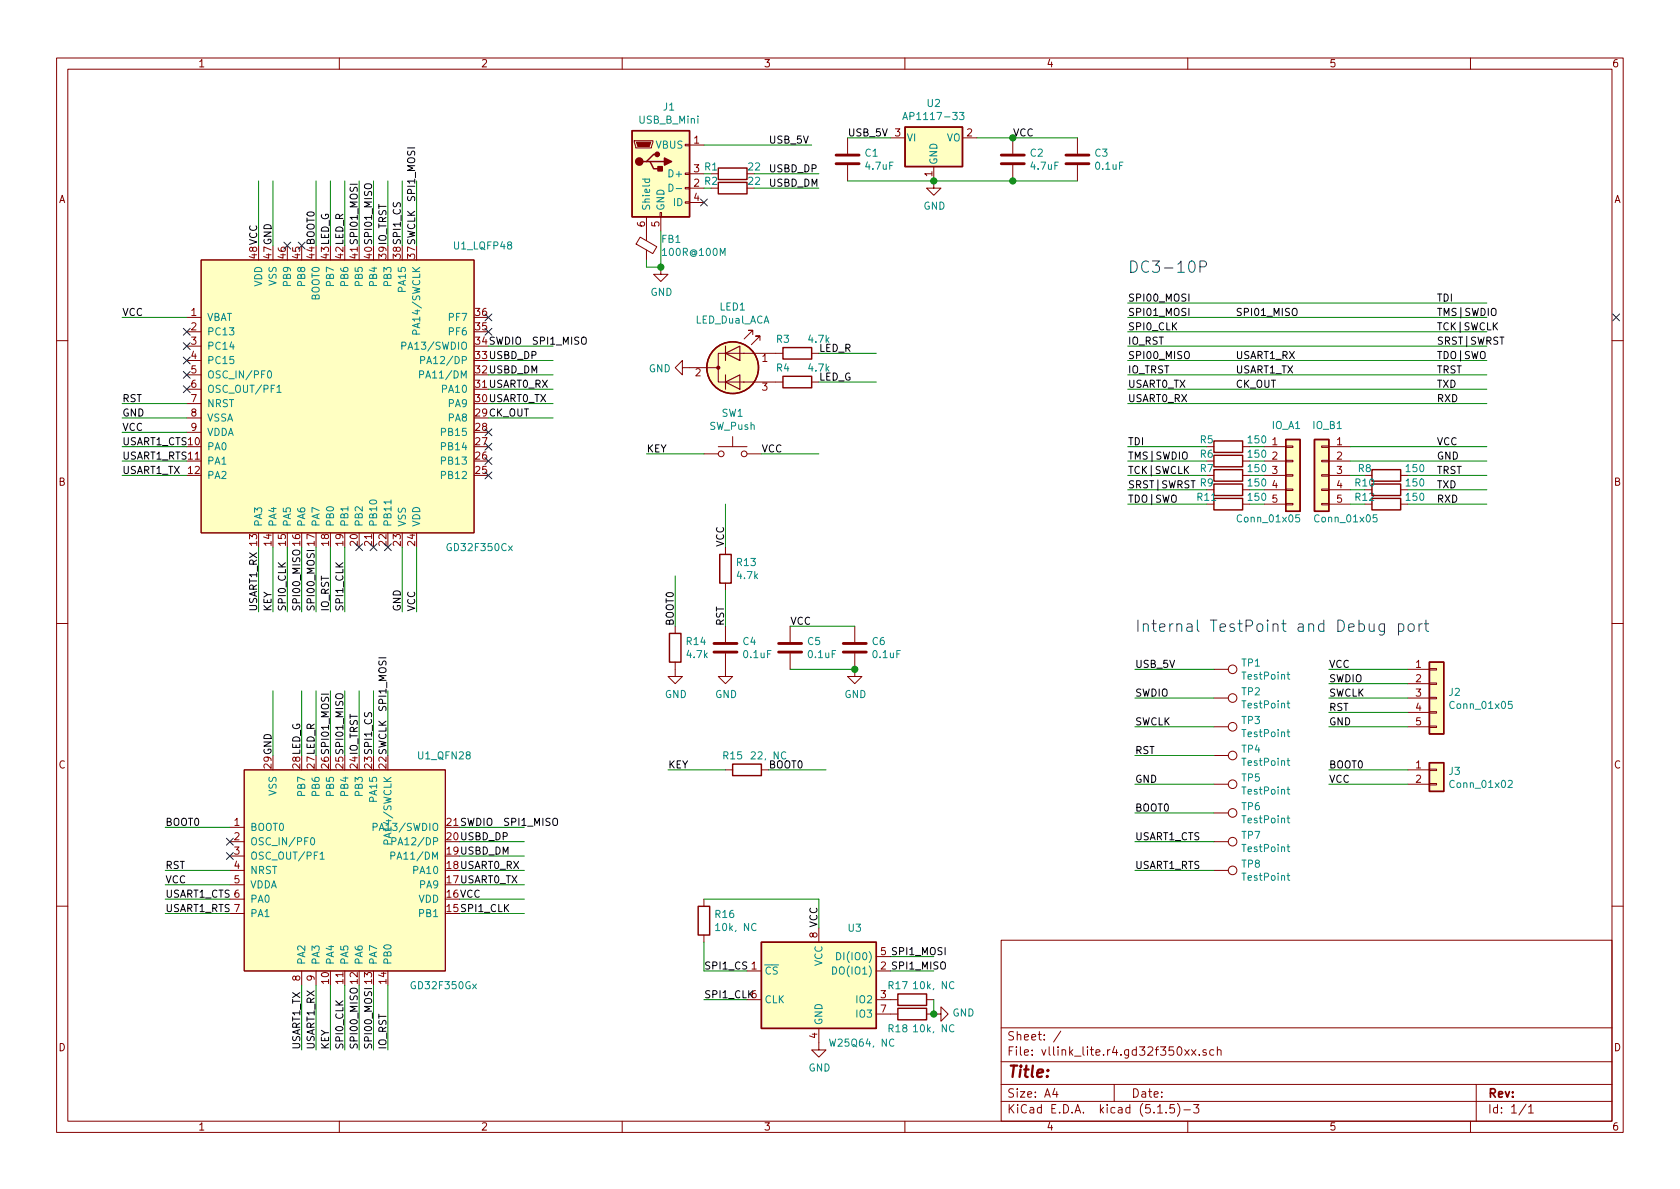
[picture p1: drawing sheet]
EESchema Schematic File Version 4
EELAYER 30 0
EELAYER END
$Descr A4 11693 8268
encoding utf-8
Sheet 1 1
Title ""
Date ""
Rev ""
Comp ""
Comment1 ""
Comment2 ""
Comment3 ""
Comment4 ""
$EndDescr
Wire Wire Line
	2700 6850 2700 7300
Wire Wire Line
	2100 4800 2100 5250
Wire Wire Line
	2200 4800 2200 5250
Wire Wire Line
	2300 4800 2300 5250
Wire Wire Line
	2400 4800 2400 5250
Wire Wire Line
	1900 4800 1900 5250
Wire Wire Line
	2500 4800 2500 5250
Wire Wire Line
	3650 5850 3200 5850
Wire Wire Line
	3650 5950 3200 5950
Wire Wire Line
	3650 6050 3200 6050
Wire Wire Line
	3650 6150 3200 6150
Wire Wire Line
	3650 6250 3200 6250
Wire Wire Line
	3650 6350 3200 6350
Text Label 1150 5750 0    50   ~ 0
BOOT0
Text Label 1150 6050 0    50   ~ 0
RST
Text Label 1150 6150 0    50   ~ 0
VCC
Text Label 2200 7300 1    50   ~ 0
USART1_RX
Wire Wire Line
	1600 6250 1150 6250
Wire Wire Line
	1600 6150 1150 6150
Wire Wire Line
	1600 6050 1150 6050
Wire Wire Line
	2600 6850 2600 7300
Wire Wire Line
	2500 6850 2500 7300
Wire Wire Line
	2400 6850 2400 7300
Wire Wire Line
	2200 6850 2200 7300
Wire Wire Line
	1600 5750 1150 5750
Text Label 2400 7300 1    50   ~ 0
SPI0_CLK
Text Label 2500 7300 1    50   ~ 0
SPI00_MISO
Text Label 2600 7300 1    50   ~ 0
SPI00_MOSI
Text Label 2700 7300 1    50   ~ 0
IO_RST
Text Label 3200 6350 0    50   ~ 0
SPI1_CLK
Text Label 3200 6250 0    50   ~ 0
VCC
Text Label 3200 6150 0    50   ~ 0
USART0_TX
Text Label 3200 6050 0    50   ~ 0
USART0_RX
Text Label 3200 5950 0    50   ~ 0
USBD_DM
Text Label 3200 5850 0    50   ~ 0
USBD_DP
Text Label 3200 5750 0    50   ~ 0
SWDIO
Text Label 2700 5250 1    50   ~ 0
SWCLK
Text Label 2500 5250 1    50   ~ 0
IO_TRST
Text Label 2400 5250 1    50   ~ 0
SPI01_MISO
Text Label 2300 5250 1    50   ~ 0
SPI01_MOSI
Text Label 2200 5250 1    50   ~ 0
LED_R
Text Label 2100 5250 1    50   ~ 0
LED_G
Text Label 1900 5250 1    50   ~ 0
GND
Text Label 3500 5750 0    50   ~ 0
SPI1_MISO
Wire Wire Line
	3650 5750 3200 5750
Text Label 2700 4950 1    50   ~ 0
SPI1_MOSI
Wire Wire Line
	2700 4800 2700 5250
Wire Wire Line
	2100 6850 2100 7300
Text Label 2100 7300 1    50   ~ 0
USART1_TX
Wire Wire Line
	5700 6450 5700 6250
$Comp
L power:GND #PWR08
U 1 1
P 5700 7250
F 0 "#PWR08" H 5700 7000 50  0001 C CNN
F 1 "GND" H 5705 7077 50  0000 C CNN
F 2 "" H 5700 7250 50  0001 C CNN
F 3 "" H 5700 7250 50  0001 C CNN
	1    5700 7250
	1    0    0    -1  
$EndComp
Text Label 5700 6450 1    50   ~ 0
VCC
Wire Wire Line
	5200 6950 4900 6950
Wire Wire Line
	6500 6650 6200 6650
Wire Wire Line
	6500 6750 6200 6750
Text Label 4900 6950 0    50   ~ 0
SPI1_CLK
$Comp
L Device:R R16
U 1 1
P 4900 6400
F 0 "R16" H 4970 6446 50  0000 L CNN
F 1 "10k, NC" H 4970 6355 50  0000 L CNN
F 2 "Resistor_SMD:R_0603_1608Metric" V 4830 6400 50  0001 C CNN
F 3 "~" H 4900 6400 50  0001 C CNN
	1    4900 6400
	1    0    0    -1  
$EndComp
Wire Wire Line
	4900 6550 4900 6750
Wire Wire Line
	4900 6750 5200 6750
Wire Wire Line
	4900 6250 5700 6250
Text Label 6200 6750 0    50   ~ 0
SPI1_MISO
Text Label 6200 6650 0    50   ~ 0
SPI1_MOSI
Text Label 2200 1700 1    50   ~ 0
BOOT0
Text Label 850  2800 0    50   ~ 0
RST
Text Label 850  3000 0    50   ~ 0
VCC
Wire Wire Line
	1300 3000 850  3000
Wire Wire Line
	1300 2800 850  2800
Wire Wire Line
	2300 1250 2300 1700
Wire Wire Line
	2400 1250 2400 1700
Wire Wire Line
	2500 1250 2500 1700
Wire Wire Line
	2600 1250 2600 1700
Wire Wire Line
	2200 1250 2200 1700
Wire Wire Line
	2700 1250 2700 1700
Text Label 2900 1700 1    50   ~ 0
SWCLK
Text Label 2700 1700 1    50   ~ 0
IO_TRST
Text Label 2600 1700 1    50   ~ 0
SPI01_MISO
Text Label 2500 1700 1    50   ~ 0
SPI01_MOSI
Text Label 2400 1700 1    50   ~ 0
LED_R
Text Label 2300 1700 1    50   ~ 0
LED_G
Text Label 2900 1400 1    50   ~ 0
SPI1_MOSI
Wire Wire Line
	2900 1250 2900 1700
Wire Wire Line
	3850 2500 3400 2500
Wire Wire Line
	3850 2600 3400 2600
Wire Wire Line
	3850 2700 3400 2700
Wire Wire Line
	3850 2800 3400 2800
Wire Wire Line
	2400 3800 2400 4250
Text Label 2400 4250 1    50   ~ 0
SPI1_CLK
Text Label 3400 2800 0    50   ~ 0
USART0_TX
Text Label 3400 2700 0    50   ~ 0
USART0_RX
Text Label 3400 2600 0    50   ~ 0
USBD_DM
Text Label 3400 2500 0    50   ~ 0
USBD_DP
Text Label 3700 2400 0    50   ~ 0
SPI1_MISO
Wire Wire Line
	3850 2400 3400 2400
Wire Wire Line
	2300 3800 2300 4250
Text Label 1800 4250 1    50   ~ 0
USART1_RX
Wire Wire Line
	2200 3800 2200 4250
Wire Wire Line
	2100 3800 2100 4250
Wire Wire Line
	2000 3800 2000 4250
Wire Wire Line
	1800 3800 1800 4250
Text Label 2000 4250 1    50   ~ 0
SPI0_CLK
Text Label 2100 4250 1    50   ~ 0
SPI00_MISO
Text Label 2200 4250 1    50   ~ 0
SPI00_MOSI
Text Label 2300 4250 1    50   ~ 0
IO_RST
Wire Wire Line
	1300 3300 850  3300
Text Label 850  3300 0    50   ~ 0
USART1_TX
Wire Wire Line
	1300 2200 850  2200
Wire Wire Line
	1300 2900 850  2900
Text Label 850  2900 0    50   ~ 0
GND
Text Label 850  2200 0    50   ~ 0
VCC
Wire Wire Line
	2900 3800 2900 4250
Wire Wire Line
	2800 3800 2800 4250
Text Label 2800 4250 1    50   ~ 0
GND
Text Label 2900 4250 1    50   ~ 0
VCC
Text Label 3400 2400 0    50   ~ 0
SWDIO
Wire Wire Line
	1800 1250 1800 1700
Wire Wire Line
	1900 1250 1900 1700
Text Label 1800 1700 1    50   ~ 0
VCC
Text Label 1900 1700 1    50   ~ 0
GND
NoConn ~ 1300 2300
NoConn ~ 1300 2400
NoConn ~ 1300 2500
NoConn ~ 1300 2600
NoConn ~ 1300 2700
NoConn ~ 2500 3800
NoConn ~ 2600 3800
NoConn ~ 2700 3800
NoConn ~ 3400 3300
NoConn ~ 3400 3200
NoConn ~ 3400 3100
NoConn ~ 3400 3000
NoConn ~ 3400 2300
NoConn ~ 3400 2200
NoConn ~ 2100 1700
NoConn ~ 2000 1700
NoConn ~ 1600 5850
NoConn ~ 1600 5950
$Comp
L Regulator_Linear:AP1117-33 U2
U 1 1
P 6500 950
F 0 "U2" H 6500 1192 50  0000 C CNN
F 1 "AP1117-33" H 6500 1101 50  0000 C CNN
F 2 "Package_TO_SOT_SMD:SOT-223-3_TabPin2" H 6500 1150 50  0001 C CNN
F 3 "http://www.diodes.com/datasheets/AP1117.pdf" H 6600 700 50  0001 C CNN
	1    6500 950 
	1    0    0    -1  
$EndComp
$Comp
L Device:C C1
U 1 1
P 5900 1100
F 0 "C1" H 6015 1146 50  0000 L CNN
F 1 "4.7uF" H 6015 1055 50  0000 L CNN
F 2 "Capacitor_SMD:C_0603_1608Metric" H 5938 950 50  0001 C CNN
F 3 "~" H 5900 1100 50  0001 C CNN
	1    5900 1100
	1    0    0    -1  
$EndComp
$Comp
L Device:C C2
U 1 1
P 7050 1100
F 0 "C2" H 7165 1146 50  0000 L CNN
F 1 "4.7uF" H 7165 1055 50  0000 L CNN
F 2 "Capacitor_SMD:C_0603_1608Metric" H 7088 950 50  0001 C CNN
F 3 "~" H 7050 1100 50  0001 C CNN
	1    7050 1100
	1    0    0    -1  
$EndComp
$Comp
L Device:C C3
U 1 1
P 7500 1100
F 0 "C3" H 7615 1146 50  0000 L CNN
F 1 "0.1uF" H 7615 1055 50  0000 L CNN
F 2 "Capacitor_SMD:C_0603_1608Metric" H 7538 950 50  0001 C CNN
F 3 "~" H 7500 1100 50  0001 C CNN
	1    7500 1100
	1    0    0    -1  
$EndComp
Wire Wire Line
	5900 950  6200 950 
Wire Wire Line
	6800 950  7050 950 
Connection ~ 7050 950 
Wire Wire Line
	7050 950  7500 950 
Wire Wire Line
	7500 1250 7050 1250
Connection ~ 6500 1250
Wire Wire Line
	6500 1250 5900 1250
Connection ~ 7050 1250
Wire Wire Line
	7050 1250 6500 1250
$Comp
L power:GND #PWR01
U 1 1
P 6500 1250
F 0 "#PWR01" H 6500 1000 50  0001 C CNN
F 1 "GND" H 6505 1077 50  0000 C CNN
F 2 "" H 6500 1250 50  0001 C CNN
F 3 "" H 6500 1250 50  0001 C CNN
	1    6500 1250
	1    0    0    -1  
$EndComp
Text Label 5900 950  0    50   ~ 0
USB_5V
Text Label 7050 950  0    50   ~ 0
VCC
$Comp
L Device:R R13
U 1 1
P 5050 3950
F 0 "R13" H 5120 3996 50  0000 L CNN
F 1 "4.7k" H 5120 3905 50  0000 L CNN
F 2 "Resistor_SMD:R_0603_1608Metric" V 4980 3950 50  0001 C CNN
F 3 "~" H 5050 3950 50  0001 C CNN
	1    5050 3950
	1    0    0    -1  
$EndComp
$Comp
L Device:C C4
U 1 1
P 5050 4500
F 0 "C4" H 5165 4546 50  0000 L CNN
F 1 "0.1uF" H 5165 4455 50  0000 L CNN
F 2 "Capacitor_SMD:C_0603_1608Metric" H 5088 4350 50  0001 C CNN
F 3 "~" H 5050 4500 50  0001 C CNN
	1    5050 4500
	1    0    0    -1  
$EndComp
$Comp
L power:GND #PWR05
U 1 1
P 5050 4650
F 0 "#PWR05" H 5050 4400 50  0001 C CNN
F 1 "GND" H 5055 4477 50  0000 C CNN
F 2 "" H 5050 4650 50  0001 C CNN
F 3 "" H 5050 4650 50  0001 C CNN
	1    5050 4650
	1    0    0    -1  
$EndComp
Wire Wire Line
	5050 4100 5050 4350
$Comp
L Device:R R14
U 1 1
P 4700 4500
F 0 "R14" H 4770 4546 50  0000 L CNN
F 1 "4.7k" H 4770 4455 50  0000 L CNN
F 2 "Resistor_SMD:R_0603_1608Metric" V 4630 4500 50  0001 C CNN
F 3 "~" H 4700 4500 50  0001 C CNN
	1    4700 4500
	1    0    0    -1  
$EndComp
$Comp
L power:GND #PWR04
U 1 1
P 4700 4650
F 0 "#PWR04" H 4700 4400 50  0001 C CNN
F 1 "GND" H 4705 4477 50  0000 C CNN
F 2 "" H 4700 4650 50  0001 C CNN
F 3 "" H 4700 4650 50  0001 C CNN
	1    4700 4650
	1    0    0    -1  
$EndComp
Wire Wire Line
	4700 4350 4700 4000
Wire Wire Line
	5050 3800 5050 3500
Text Label 5050 3800 1    50   ~ 0
VCC
Text Label 5050 4350 1    50   ~ 0
RST
Text Label 4700 4350 1    50   ~ 0
BOOT0
$Comp
L Device:C C5
U 1 1
P 5500 4500
F 0 "C5" H 5615 4546 50  0000 L CNN
F 1 "0.1uF" H 5615 4455 50  0000 L CNN
F 2 "Capacitor_SMD:C_0603_1608Metric" H 5538 4350 50  0001 C CNN
F 3 "~" H 5500 4500 50  0001 C CNN
	1    5500 4500
	1    0    0    -1  
$EndComp
$Comp
L Device:C C6
U 1 1
P 5950 4500
F 0 "C6" H 6065 4546 50  0000 L CNN
F 1 "0.1uF" H 6065 4455 50  0000 L CNN
F 2 "Capacitor_SMD:C_0603_1608Metric" H 5988 4350 50  0001 C CNN
F 3 "~" H 5950 4500 50  0001 C CNN
	1    5950 4500
	1    0    0    -1  
$EndComp
$Comp
L power:GND #PWR06
U 1 1
P 5950 4650
F 0 "#PWR06" H 5950 4400 50  0001 C CNN
F 1 "GND" H 5955 4477 50  0000 C CNN
F 2 "" H 5950 4650 50  0001 C CNN
F 3 "" H 5950 4650 50  0001 C CNN
	1    5950 4650
	1    0    0    -1  
$EndComp
Wire Wire Line
	5500 4650 5950 4650
Connection ~ 5950 4650
Wire Wire Line
	5500 4350 5950 4350
Text Label 5500 4350 0    50   ~ 0
VCC
$Comp
L Device:R R15
U 1 1
P 5200 5350
F 0 "R15" V 5100 5250 50  0000 C CNN
F 1 "22, NC" V 5100 5500 50  0000 C CNN
F 2 "Resistor_SMD:R_0603_1608Metric" V 5130 5350 50  0001 C CNN
F 3 "~" H 5200 5350 50  0001 C CNN
	1    5200 5350
	0    1    1    0   
$EndComp
Wire Wire Line
	5350 5350 5750 5350
Text Label 5350 5350 0    50   ~ 0
BOOT0
$Comp
L Switch:SW_Push SW1
U 1 1
P 5100 3150
F 0 "SW1" H 5100 3435 50  0000 C CNN
F 1 "SW_Push" H 5100 3344 50  0000 C CNN
F 2 "vllogic:SW_PUSH_4.5mm_Hxx" H 5100 3350 50  0001 C CNN
F 3 "~" H 5100 3350 50  0001 C CNN
	1    5100 3150
	1    0    0    -1  
$EndComp
Text Label 4650 5350 0    50   ~ 0
KEY
Wire Wire Line
	4650 5350 5050 5350
Text Label 4500 3150 0    50   ~ 0
KEY
Wire Wire Line
	4500 3150 4900 3150
Wire Wire Line
	5300 3150 5700 3150
Text Label 5300 3150 0    50   ~ 0
VCC
$Comp
L Device:LED_Dual_ACA LED1
U 1 1
P 5100 2550
F 0 "LED1" H 5100 2975 50  0000 C CNN
F 1 "LED_Dual_ACA" H 5100 2884 50  0000 C CNN
F 2 "LED_THT:LED_D3.0mm-3" H 5100 2550 50  0001 C CNN
F 3 "~" H 5100 2550 50  0001 C CNN
	1    5100 2550
	1    0    0    -1  
$EndComp
$Comp
L power:GND #PWR03
U 1 1
P 4800 2550
F 0 "#PWR03" H 4800 2300 50  0001 C CNN
F 1 "GND" V 4805 2422 50  0000 R CNN
F 2 "" H 4800 2550 50  0001 C CNN
F 3 "" H 4800 2550 50  0001 C CNN
	1    4800 2550
	0    1    1    0   
$EndComp
$Comp
L Device:R R3
U 1 1
P 5550 2450
F 0 "R3" V 5450 2350 50  0000 C CNN
F 1 "4.7k" V 5450 2600 50  0000 C CNN
F 2 "Resistor_SMD:R_0603_1608Metric" V 5480 2450 50  0001 C CNN
F 3 "~" H 5550 2450 50  0001 C CNN
	1    5550 2450
	0    1    1    0   
$EndComp
$Comp
L Device:R R4
U 1 1
P 5550 2650
F 0 "R4" V 5450 2550 50  0000 C CNN
F 1 "4.7k" V 5450 2800 50  0000 C CNN
F 2 "Resistor_SMD:R_0603_1608Metric" V 5480 2650 50  0001 C CNN
F 3 "~" H 5550 2650 50  0001 C CNN
	1    5550 2650
	0    1    1    0   
$EndComp
Wire Wire Line
	5700 2450 6100 2450
Wire Wire Line
	5700 2650 6100 2650
Text Label 5700 2450 0    50   ~ 0
LED_R
Text Label 5700 2650 0    50   ~ 0
LED_G
$Comp
L Connector:USB_B_Mini J1
U 1 1
P 4600 1200
F 0 "J1" H 4657 1667 50  0000 C CNN
F 1 "USB_B_Mini" H 4657 1576 50  0000 C CNN
F 2 "Connector_USB:USB_Mini-B_Lumberg_2486_01_Horizontal" H 4750 1150 50  0001 C CNN
F 3 "~" H 4750 1150 50  0001 C CNN
	1    4600 1200
	1    0    0    -1  
$EndComp
$Comp
L Device:Ferrite_Bead_Small FB1
U 1 1
P 4500 1700
F 0 "FB1" H 4600 1746 50  0000 L CNN
F 1 "100R@100M" H 4600 1655 50  0000 L CNN
F 2 "Inductor_SMD:L_0603_1608Metric" V 4430 1700 50  0001 C CNN
F 3 "~" H 4500 1700 50  0001 C CNN
	1    4500 1700
	1    0    0    -1  
$EndComp
Wire Wire Line
	4600 1600 4600 1850
Wire Wire Line
	4600 1850 4500 1850
Wire Wire Line
	4500 1850 4500 1800
$Comp
L power:GND #PWR02
U 1 1
P 4600 1850
F 0 "#PWR02" H 4600 1600 50  0001 C CNN
F 1 "GND" H 4605 1677 50  0000 C CNN
F 2 "" H 4600 1850 50  0001 C CNN
F 3 "" H 4600 1850 50  0001 C CNN
	1    4600 1850
	1    0    0    -1  
$EndComp
Connection ~ 4600 1850
$Comp
L Device:R R1
U 1 1
P 5100 1200
F 0 "R1" V 5050 1050 50  0000 C CNN
F 1 "22" V 5050 1350 50  0000 C CNN
F 2 "Resistor_SMD:R_0603_1608Metric" V 5030 1200 50  0001 C CNN
F 3 "~" H 5100 1200 50  0001 C CNN
	1    5100 1200
	0    1    1    0   
$EndComp
$Comp
L Device:R R2
U 1 1
P 5100 1300
F 0 "R2" V 5050 1150 50  0000 C CNN
F 1 "22" V 5050 1450 50  0000 C CNN
F 2 "Resistor_SMD:R_0603_1608Metric" V 5030 1300 50  0001 C CNN
F 3 "~" H 5100 1300 50  0001 C CNN
	1    5100 1300
	0    1    1    0   
$EndComp
Wire Wire Line
	5700 1200 5250 1200
Wire Wire Line
	5700 1300 5250 1300
Text Label 5350 1300 0    50   ~ 0
USBD_DM
Text Label 5350 1200 0    50   ~ 0
USBD_DP
Wire Wire Line
	4900 1000 5650 1000
NoConn ~ 4900 1400
Text Label 5350 1000 0    50   ~ 0
USB_5V
Wire Wire Line
	3850 2900 3400 2900
$Comp
L vllogic_chip:GD32F350Cx U1_LQFP48
U 1 1
P 2350 2750
F 0 "U1_LQFP48" H 3150 3800 50  0000 L CNN
F 1 "GD32F350Cx" H 3100 1700 50  0000 L CNN
F 2 "Package_QFP:LQFP-48_7x7mm_P0.5mm" H 1400 3300 50  0001 C CNN
F 3 "" H 1400 3300 50  0001 C CNN
	1    2350 2750
	1    0    0    -1  
$EndComp
$Comp
L Connector_Generic:Conn_01x05 IO_A1
U 1 1
P 9000 3300
F 0 "IO_A1" H 8850 3650 50  0000 L CNN
F 1 "Conn_01x05" H 8600 3000 50  0000 L CNN
F 2 "vllogic:PinSocket_1x5_P2.54mm_SMD" H 9000 3300 50  0001 C CNN
F 3 "~" H 9000 3300 50  0001 C CNN
	1    9000 3300
	1    0    0    -1  
$EndComp
$Comp
L Device:R R5
U 1 1
P 8550 3100
F 0 "R5" V 8500 2950 50  0000 C CNN
F 1 "150" V 8500 3300 50  0000 C CNN
F 2 "Resistor_SMD:R_0603_1608Metric" V 8480 3100 50  0001 C CNN
F 3 "~" H 8550 3100 50  0001 C CNN
	1    8550 3100
	0    1    1    0   
$EndComp
Wire Wire Line
	8700 3100 8800 3100
$Comp
L Device:R R6
U 1 1
P 8550 3200
F 0 "R6" V 8500 3050 50  0000 C CNN
F 1 "150" V 8500 3400 50  0000 C CNN
F 2 "Resistor_SMD:R_0603_1608Metric" V 8480 3200 50  0001 C CNN
F 3 "~" H 8550 3200 50  0001 C CNN
	1    8550 3200
	0    1    1    0   
$EndComp
Wire Wire Line
	8700 3200 8800 3200
$Comp
L Device:R R7
U 1 1
P 8550 3300
F 0 "R7" V 8500 3150 50  0000 C CNN
F 1 "150" V 8500 3500 50  0000 C CNN
F 2 "Resistor_SMD:R_0603_1608Metric" V 8480 3300 50  0001 C CNN
F 3 "~" H 8550 3300 50  0001 C CNN
	1    8550 3300
	0    1    1    0   
$EndComp
Wire Wire Line
	8700 3300 8800 3300
$Comp
L Device:R R9
U 1 1
P 8550 3400
F 0 "R9" V 8500 3250 50  0000 C CNN
F 1 "150" V 8500 3600 50  0000 C CNN
F 2 "Resistor_SMD:R_0603_1608Metric" V 8480 3400 50  0001 C CNN
F 3 "~" H 8550 3400 50  0001 C CNN
	1    8550 3400
	0    1    1    0   
$EndComp
Wire Wire Line
	8700 3400 8800 3400
$Comp
L Device:R R11
U 1 1
P 8550 3500
F 0 "R11" V 8500 3350 50  0000 C CNN
F 1 "150" V 8500 3700 50  0000 C CNN
F 2 "Resistor_SMD:R_0603_1608Metric" V 8480 3500 50  0001 C CNN
F 3 "~" H 8550 3500 50  0001 C CNN
	1    8550 3500
	0    1    1    0   
$EndComp
Wire Wire Line
	8700 3500 8800 3500
$Comp
L Connector_Generic:Conn_01x05 IO_B1
U 1 1
P 9200 3300
F 0 "IO_B1" H 9050 3650 50  0000 L CNN
F 1 "Conn_01x05" H 8800 3000 50  0000 L CNN
F 2 "vllogic:PinSocket_1x5_P2.54mm_SMD" H 9200 3300 50  0001 C CNN
F 3 "~" H 9200 3300 50  0001 C CNN
	1    9200 3300
	-1   0    0    -1  
$EndComp
$Comp
L Device:R R8
U 1 1
P 9650 3300
F 0 "R8" V 9600 3150 50  0000 C CNN
F 1 "150" V 9600 3500 50  0000 C CNN
F 2 "Resistor_SMD:R_0603_1608Metric" V 9580 3300 50  0001 C CNN
F 3 "~" H 9650 3300 50  0001 C CNN
	1    9650 3300
	0    1    1    0   
$EndComp
Wire Wire Line
	9400 3300 9500 3300
$Comp
L Device:R R10
U 1 1
P 9650 3400
F 0 "R10" V 9600 3250 50  0000 C CNN
F 1 "150" V 9600 3600 50  0000 C CNN
F 2 "Resistor_SMD:R_0603_1608Metric" V 9580 3400 50  0001 C CNN
F 3 "~" H 9650 3400 50  0001 C CNN
	1    9650 3400
	0    1    1    0   
$EndComp
Wire Wire Line
	9400 3400 9500 3400
$Comp
L Device:R R12
U 1 1
P 9650 3500
F 0 "R12" V 9600 3350 50  0000 C CNN
F 1 "150" V 9600 3700 50  0000 C CNN
F 2 "Resistor_SMD:R_0603_1608Metric" V 9580 3500 50  0001 C CNN
F 3 "~" H 9650 3500 50  0001 C CNN
	1    9650 3500
	0    1    1    0   
$EndComp
Wire Wire Line
	9400 3500 9500 3500
Wire Wire Line
	9400 3200 10350 3200
Wire Wire Line
	9800 3300 10350 3300
Wire Wire Line
	9800 3400 10350 3400
Wire Wire Line
	9800 3500 10350 3500
Wire Wire Line
	7850 3100 8400 3100
Wire Wire Line
	7850 3200 8400 3200
Wire Wire Line
	7850 3300 8400 3300
Wire Wire Line
	7850 3400 8400 3400
Wire Wire Line
	7850 3500 8400 3500
Text Label 7850 3100 0    50   ~ 0
TDI
Text Label 7850 3200 0    50   ~ 0
TMS|SWDIO
Text Label 7850 3300 0    50   ~ 0
TCK|SWCLK
Text Label 7850 3400 0    50   ~ 0
SRST|SWRST
Text Label 7850 3500 0    50   ~ 0
TDO|SWO
Wire Wire Line
	9400 3100 10350 3100
Text Label 10000 3100 0    50   ~ 0
VCC
Text Label 10000 3200 0    50   ~ 0
GND
Text Label 10000 3300 0    50   ~ 0
TRST
Text Label 10000 3400 0    50   ~ 0
TXD
Text Label 10000 3500 0    50   ~ 0
RXD
Wire Wire Line
	7850 2800 10350 2800
Wire Wire Line
	7850 2700 10350 2700
Wire Wire Line
	7850 2600 10350 2600
Wire Wire Line
	7850 2500 10350 2500
Wire Wire Line
	7850 2400 10350 2400
Wire Wire Line
	7850 2300 10350 2300
Wire Wire Line
	7850 2200 10350 2200
Wire Wire Line
	7850 2100 10350 2100
Text Label 10000 2100 0    50   ~ 0
TDI
Text Label 10000 2800 0    50   ~ 0
RXD
Text Label 10000 2700 0    50   ~ 0
TXD
Text Label 10000 2600 0    50   ~ 0
TRST
Text Label 10000 2500 0    50   ~ 0
TDO|SWO
Text Label 10000 2400 0    50   ~ 0
SRST|SWRST
Text Label 10000 2200 0    50   ~ 0
TMS|SWDIO
Text Label 10000 2300 0    50   ~ 0
TCK|SWCLK
Text Label 7850 2600 0    50   ~ 0
IO_TRST
Text Label 8600 2200 0    50   ~ 0
SPI01_MISO
Text Label 7850 2200 0    50   ~ 0
SPI01_MOSI
Text Label 7850 2700 0    50   ~ 0
USART0_TX
Text Label 7850 2800 0    50   ~ 0
USART0_RX
Text Label 8600 2500 0    50   ~ 0
USART1_RX
Text Label 7850 2300 0    50   ~ 0
SPI0_CLK
Text Label 7850 2500 0    50   ~ 0
SPI00_MISO
Text Label 7850 2100 0    50   ~ 0
SPI00_MOSI
Text Label 7850 2400 0    50   ~ 0
IO_RST
Text Label 8600 2600 0    50   ~ 0
USART1_TX
Text Label 3400 2900 0    50   ~ 0
CK_OUT
Text Label 8600 2700 0    50   ~ 0
CK_OUT
$Comp
L Connector:TestPoint TP1
U 1 1
P 8450 4650
F 0 "TP1" V 8404 4838 50  0000 L CNN
F 1 "TestPoint" V 8495 4838 50  0000 L CNN
F 2 "TestPoint:TestPoint_Pad_D1.0mm" H 8650 4650 50  0001 C CNN
F 3 "~" H 8650 4650 50  0001 C CNN
	1    8450 4650
	0    1    1    0   
$EndComp
$Comp
L Connector:TestPoint TP2
U 1 1
P 8450 4850
F 0 "TP2" V 8404 5038 50  0000 L CNN
F 1 "TestPoint" V 8495 5038 50  0000 L CNN
F 2 "TestPoint:TestPoint_Pad_D1.0mm" H 8650 4850 50  0001 C CNN
F 3 "~" H 8650 4850 50  0001 C CNN
	1    8450 4850
	0    1    1    0   
$EndComp
$Comp
L Connector:TestPoint TP3
U 1 1
P 8450 5050
F 0 "TP3" V 8404 5238 50  0000 L CNN
F 1 "TestPoint" V 8495 5238 50  0000 L CNN
F 2 "TestPoint:TestPoint_Pad_D1.0mm" H 8650 5050 50  0001 C CNN
F 3 "~" H 8650 5050 50  0001 C CNN
	1    8450 5050
	0    1    1    0   
$EndComp
$Comp
L Connector:TestPoint TP4
U 1 1
P 8450 5250
F 0 "TP4" V 8404 5438 50  0000 L CNN
F 1 "TestPoint" V 8495 5438 50  0000 L CNN
F 2 "TestPoint:TestPoint_Pad_D1.0mm" H 8650 5250 50  0001 C CNN
F 3 "~" H 8650 5250 50  0001 C CNN
	1    8450 5250
	0    1    1    0   
$EndComp
$Comp
L Connector:TestPoint TP5
U 1 1
P 8450 5450
F 0 "TP5" V 8404 5638 50  0000 L CNN
F 1 "TestPoint" V 8495 5638 50  0000 L CNN
F 2 "TestPoint:TestPoint_Pad_D1.0mm" H 8650 5450 50  0001 C CNN
F 3 "~" H 8650 5450 50  0001 C CNN
	1    8450 5450
	0    1    1    0   
$EndComp
$Comp
L Connector:TestPoint TP6
U 1 1
P 8450 5650
F 0 "TP6" V 8404 5838 50  0000 L CNN
F 1 "TestPoint" V 8495 5838 50  0000 L CNN
F 2 "TestPoint:TestPoint_Pad_D1.0mm" H 8650 5650 50  0001 C CNN
F 3 "~" H 8650 5650 50  0001 C CNN
	1    8450 5650
	0    1    1    0   
$EndComp
Wire Wire Line
	7900 4650 8450 4650
Wire Wire Line
	7900 4850 8450 4850
Wire Wire Line
	7900 5050 8450 5050
Wire Wire Line
	7900 5250 8450 5250
Wire Wire Line
	7900 5450 8450 5450
Wire Wire Line
	7900 5650 8450 5650
Text Label 7900 4650 0    50   ~ 0
USB_5V
Text Label 7900 4850 0    50   ~ 0
SWDIO
Text Label 7900 5050 0    50   ~ 0
SWCLK
Text Label 7900 5250 0    50   ~ 0
RST
Text Label 7900 5450 0    50   ~ 0
GND
Text Label 7900 5650 0    50   ~ 0
BOOT0
Wire Wire Line
	1600 6350 1150 6350
Text Label 1150 6250 0    50   ~ 0
USART1_CTS
Text Label 1150 6350 0    50   ~ 0
USART1_RTS
Text Label 1900 4250 1    50   ~ 0
KEY
Wire Wire Line
	1300 3100 850  3100
Wire Wire Line
	1300 3200 850  3200
Text Label 850  3100 0    50   ~ 0
USART1_CTS
Text Label 850  3200 0    50   ~ 0
USART1_RTS
Text Label 7900 5850 0    50   ~ 0
USART1_CTS
Text Label 7900 6050 0    50   ~ 0
USART1_RTS
$Comp
L Connector:TestPoint TP7
U 1 1
P 8450 5850
F 0 "TP7" V 8404 6038 50  0000 L CNN
F 1 "TestPoint" V 8495 6038 50  0000 L CNN
F 2 "TestPoint:TestPoint_Pad_D1.0mm" H 8650 5850 50  0001 C CNN
F 3 "~" H 8650 5850 50  0001 C CNN
	1    8450 5850
	0    1    1    0   
$EndComp
$Comp
L Connector:TestPoint TP8
U 1 1
P 8450 6050
F 0 "TP8" V 8404 6238 50  0000 L CNN
F 1 "TestPoint" V 8495 6238 50  0000 L CNN
F 2 "TestPoint:TestPoint_Pad_D1.0mm" H 8650 6050 50  0001 C CNN
F 3 "~" H 8650 6050 50  0001 C CNN
	1    8450 6050
	0    1    1    0   
$EndComp
Wire Wire Line
	7900 5850 8450 5850
Wire Wire Line
	7900 6050 8450 6050
$Comp
L Connector_Generic:Conn_01x05 J2
U 1 1
P 10000 4850
F 0 "J2" H 10080 4892 50  0000 L CNN
F 1 "Conn_01x05" H 10080 4801 50  0000 L CNN
F 2 "Connector_PinHeader_2.54mm:PinHeader_1x05_P2.54mm_Vertical" H 10000 4850 50  0001 C CNN
F 3 "~" H 10000 4850 50  0001 C CNN
	1    10000 4850
	1    0    0    -1  
$EndComp
Wire Wire Line
	9250 4650 9800 4650
Wire Wire Line
	9250 4750 9800 4750
Wire Wire Line
	9250 4850 9800 4850
Wire Wire Line
	9250 4950 9800 4950
Wire Wire Line
	9250 5050 9800 5050
$Comp
L Connector_Generic:Conn_01x02 J3
U 1 1
P 10000 5350
F 0 "J3" H 10080 5342 50  0000 L CNN
F 1 "Conn_01x02" H 10080 5251 50  0000 L CNN
F 2 "Connector_PinHeader_2.54mm:PinHeader_1x02_P2.54mm_Vertical" H 10000 5350 50  0001 C CNN
F 3 "~" H 10000 5350 50  0001 C CNN
	1    10000 5350
	1    0    0    -1  
$EndComp
Wire Wire Line
	9250 5350 9800 5350
Wire Wire Line
	9250 5450 9800 5450
Text Label 9250 5350 0    50   ~ 0
BOOT0
Text Label 9250 5450 0    50   ~ 0
VCC
Text Label 9250 4650 0    50   ~ 0
VCC
Text Label 9250 5050 0    50   ~ 0
GND
Text Label 9250 4750 0    50   ~ 0
SWDIO
Text Label 9250 4850 0    50   ~ 0
SWCLK
Text Label 9250 4950 0    50   ~ 0
RST
Wire Wire Line
	4950 1200 4900 1200
Wire Wire Line
	4950 1300 4900 1300
Text Notes 7850 1900 0    79   ~ 0
DC3-10P
Text Notes 7900 4400 0    79   ~ 0
Internal TestPoint and Debug port
Text Label 2300 7300 1    50   ~ 0
KEY
Wire Wire Line
	2300 6850 2300 7300
Wire Wire Line
	1900 3800 1900 4250
NoConn ~ 11250 2200
$Comp
L vllogic_chip:GD32F350Gx U1_QFN28
U 1 1
P 2400 6050
F 0 "U1_QFN28" H 2900 6850 50  0000 L CNN
F 1 "GD32F350Gx" H 2850 5250 50  0000 L CNN
F 2 "vllogic:QFN-28-1EP_4x4mm_P0.4mm_EP2.7x2.7mm" H 1450 6600 50  0001 C CNN
F 3 "" H 1450 6600 50  0001 C CNN
	1    2400 6050
	1    0    0    -1  
$EndComp
$Comp
L Memory_Flash:W25Q32JVSS U3
U 1 1
P 5700 6850
F 0 "U3" H 5950 7250 50  0000 C CNN
F 1 "W25Q64, NC" H 6000 6450 50  0000 C CNN
F 2 "vllogic:SOIC-8_P1.27mm_Common" H 5700 6850 50  0001 C CNN
F 3 "http://www.winbond.com/resource-files/w25q32jv%20revg%2003272018%20plus.pdf" H 5700 6850 50  0001 C CNN
	1    5700 6850
	1    0    0    -1  
$EndComp
$Comp
L Device:R R17
U 1 1
P 6350 6950
F 0 "R17" V 6250 6850 50  0000 C CNN
F 1 "10k, NC" V 6250 7100 50  0000 C CNN
F 2 "Resistor_SMD:R_0603_1608Metric" V 6280 6950 50  0001 C CNN
F 3 "~" H 6350 6950 50  0001 C CNN
	1    6350 6950
	0    1    1    0   
$EndComp
$Comp
L Device:R R18
U 1 1
P 6350 7050
F 0 "R18" V 6450 6950 50  0000 C CNN
F 1 "10k, NC" V 6450 7200 50  0000 C CNN
F 2 "Resistor_SMD:R_0603_1608Metric" V 6280 7050 50  0001 C CNN
F 3 "~" H 6350 7050 50  0001 C CNN
	1    6350 7050
	0    1    1    0   
$EndComp
Text Label 4900 6750 0    50   ~ 0
SPI1_CS
$Comp
L power:GND #PWR0101
U 1 1
P 6500 7050
F 0 "#PWR0101" H 6500 6800 50  0001 C CNN
F 1 "GND" V 6505 6922 50  0000 R CNN
F 2 "" H 6500 7050 50  0001 C CNN
F 3 "" H 6500 7050 50  0001 C CNN
	1    6500 7050
	0    -1   -1   0   
$EndComp
Wire Wire Line
	6500 6950 6500 7050
Connection ~ 6500 7050
Wire Wire Line
	2600 5250 2600 4800
Text Label 2600 5250 1    50   ~ 0
SPI1_CS
Wire Wire Line
	2800 1700 2800 1250
Text Label 2800 1700 1    50   ~ 0
SPI1_CS
$EndSCHEMATC
